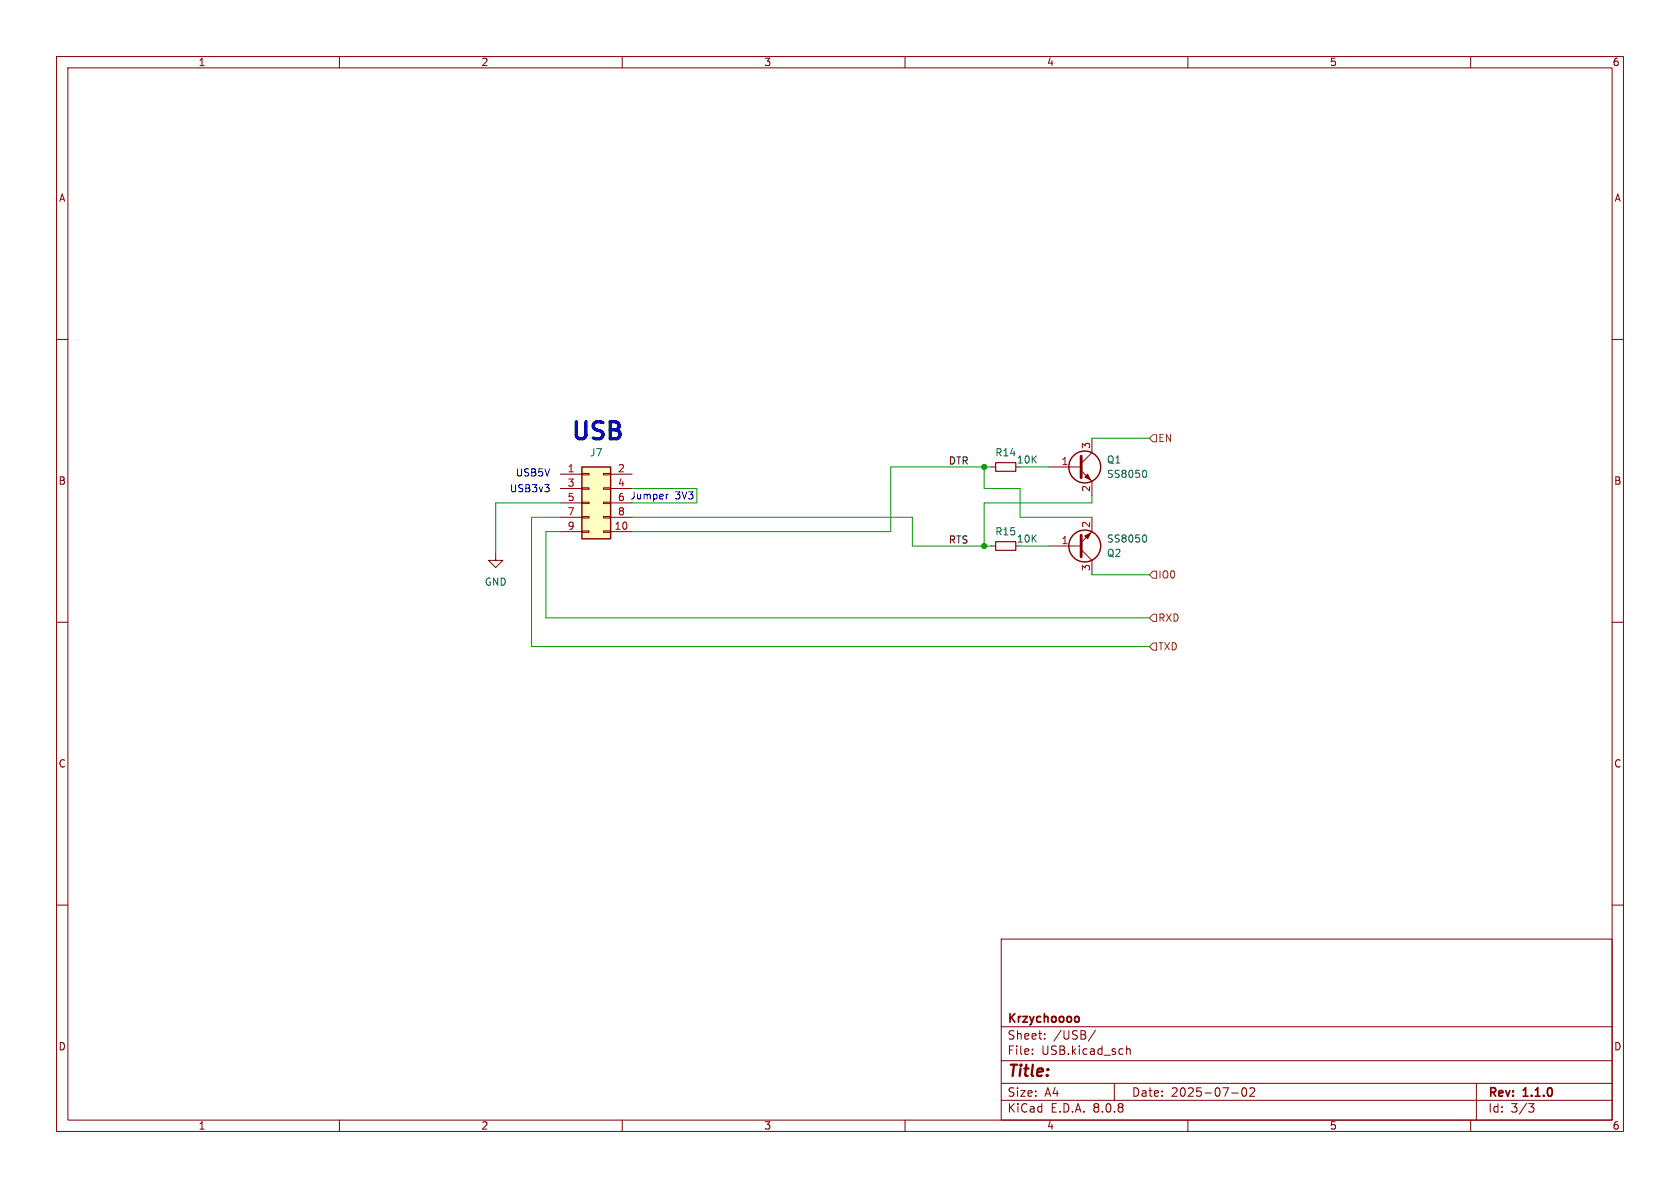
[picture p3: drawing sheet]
<svg xmlns="http://www.w3.org/2000/svg" width="297mm" height="210mm" viewBox="0 0 297 210" stroke-linecap="round" stroke-linejoin="round" font-family="sans-serif">
<g fill="none" stroke="#840000" stroke-width=".18">
<path d="M10 10h277v190h-277zM12 12h273v186h-273zM60 10v2M110 10v2M160 10v2M210 10v2M260 10v2M10 60h2M193 77.5v2.5l-1.9 1.9M285 60h2M87.6 97.8v1.3h1.3l-1.3 1.2-1.2-1.2h1.2M175.3 82.6h.7"/>
<path d="M175.3 96.5h.7M185.4 82.6h5.7M185.4 96.5h5.7M191.1 83.2l1.9 1.9v2.5M191.1 97.2l1.9 1.9v2.5M193 91.4v2.6l-1.9 1.9M10 110h2M285 110h2M10 160h2M177 166h108v32h-108zM285 160h2M60 198v2"/>
<path d="M110 198v2M160 198v2M177 194.5h108M177 191.5h108M177 187.5h108M177 181.5h108M182.5 186.3v.1M182.5 185.5v.1M184.7 183.6v.1M184.7 182.8v.1M193.7 182.1l-1.3 2M197 191.5v3"/>
<path d="M199.2 184.9v1.5M199.2 185.5l.2-.1 .3 .1 .1 .9M210 198v2M217.7 193.2h1.2M219.7 192.4l.2-.1a.81 .81 0 0 1 .6 .6 .81 .81 0 0 1-.3 .8l-.2 .1a.81 .81 0 0 1-.3-1.4zM221 192.4l.5-.1 .2 .1 .1 .3-.9 1.1h.9M260 198v2M261 191.5v6.5M270.2 195.1h1l-.5 .6 .4 .1 .1 .5-.3 .3h-.4"/>
</g>
<path d="M190.7 179.8v.7" fill="none" stroke="#840000" stroke-width=".3"/>
<path d="M191.1 80.6v3.9M191.1 94.6v3.8" fill="none" stroke="#840000" stroke-width=".51"/>
<g fill="#840000" stroke="#840000" stroke-width=".18">
<path d="M191.8 84.3l.5-.5 .5 1z"/>
<path d="M191.8 94.7l1-.5-.5 1.1z"/>
</g>
<g fill="none" stroke="#840000" stroke-width=".25">
<circle cx="191.8" cy="96.5" r="2.82"/>
<circle cx="191.8" cy="82.5" r="2.82"/>
</g>
<path d="M202.4 83.1a.79 .79 0 0 1 0 1.3M202.4 94.6a.79 .79 0 0 1 0 1.2" fill="none" stroke="#006464" stroke-width=".18"/>
<path d="M176 81.8h3.6v1.5h-3.6zM176 95.8h3.6v1.5h-3.6z" fill="none" stroke="#840000" stroke-width=".2"/>
<path d="M102.9 82.6h5v12.7h-5z" fill="#ffffc2"/>
<g fill="none" stroke="#840000" stroke-width=".18">
<path d="M99.1 83.8h3.8M99.1 94h3.8M99.1 86.4h3.8M99.1 88.9h3.8M99.1 91.4h3.8M102.9 93.9h1.2v.2h-1.2zM102.9 91.3h1.2v.3h-1.2zM102.9 88.8h1.2v.2h-1.2zM102.9 86.2h1.2v.3h-1.2zM102.9 83.7h1.2v.2h-1.2zM106.7 93.9h1.2v.2h-1.2zM106.7 91.3h1.2v.3h-1.2z"/>
<path d="M106.7 88.8h1.2v.2h-1.2zM106.7 86.2h1.2v.3h-1.2zM106.7 83.7h1.2v.2h-1.2zM107.9 83.8h3.9M107.9 94h3.9M107.9 86.4h3.9M107.9 88.9h3.9M107.9 91.4h3.9"/>
</g>
<path d="M102.9 82.6h5v12.7h-5z" fill="none" stroke="#840000" stroke-width=".25"/>
<path d="M203.8 76.8h.7v1.3h-.7l-.6-.6zM203.8 101h.7v1.2h-.7l-.6-.6zM203.8 113.7h.7v1.2h-.7l-.6-.6zM203.8 108.6h.7v1.3h-.7l-.6-.7z" fill="none" stroke="#725600" stroke-width=".18"/>
<path d="M96.3 85.7h.8l-.4 .5M97 86.3v.5M118.2 87.4l-.4 .1" fill="none" stroke="#0000c2" stroke-width=".18"/>
<path d="M193 77.5h10.2M99.1 94h-2.6v15.2h106.7M99.1 88.9h-11.5v8.9M99.1 91.4h-5.1v22.9h109.2M111.8 86.4h11.4v2.5h-11.4M111.8 91.4h49.5v5.1h14M174 82.6v3.8h6.3v5h12.7M175.3 82.6h-17.8v11.4h-45.7M180.3 82.6h5.1M180.3 96.5h5.1M193 87.6v1.3h-19v7.6M193 101.6h10.2" fill="none" stroke="#009600" stroke-width=".18"/>
<g fill="#009600" stroke="#009600" stroke-width=".18">
<circle cx="174" cy="96.5" r=".46"/>
<circle cx="174" cy="82.6" r=".46"/>
</g>
<text font-size="4.2" fill="#0000c2" x="100.6" y="78.6">USB</text>
<text font-size="2.8" fill="#840000" x="178" y="190.9">Title:</text>
<g font-size="2.1" fill="#840000">
<text x="178" y="184">Sheet:</text>
<text x="178" y="181.2">Krzychoooo</text>
<text x="186.2" y="184">/USB/</text>
<text x="178" y="186.7">File:</text>
<text x="184.1" y="186.7">USB.kicad_sch</text>
<text x="178" y="196.9">KiCad</text>
<text x="178" y="194.1">Size:</text>
<text x="184.7" y="194.1">A4</text>
<text x="185.7" y="196.9">E.D.A.</text>
<text x="193.3" y="196.9">8.0.8</text>
<text x="200" y="194.1">Date:</text>
<text x="207" y="194.1">2025-07-02</text>
<text x="263" y="194.3">Rev:</text>
<text x="263" y="196.9">Id:</text>
<text x="267.1" y="196.9">3/3</text>
<text x="269.4" y="194.3">1.1.0</text>
</g>
<g font-size="1.8" fill="#840000">
<text x="35" y="11.9">1</text>
<text x="85" y="11.9">2</text>
<text x="135" y="11.9">3</text>
<text x="185" y="11.9">4</text>
<text x="235" y="11.9">5</text>
<text x="285" y="11.9">6</text>
<text x="10.3" y="35.9">A</text>
<text x="285.3" y="35.9">A</text>
<text x="10.3" y="85.9">B</text>
<text x="285.3" y="85.9">B</text>
<text x="10.3" y="135.9">C</text>
<text x="285.3" y="135.9">C</text>
<text x="10.3" y="185.9">D</text>
<text x="285.3" y="185.9">D</text>
<text x="35" y="199.9">1</text>
<text x="85" y="199.9">2</text>
<text x="135" y="199.9">3</text>
<text x="185" y="199.9">4</text>
<text x="235" y="199.9">5</text>
<text x="285" y="199.9">6</text>
</g>
<g font-size="1.8" fill="#a90000">
<text x="100.3" y="83.6">1</text>
<text x="109.1" y="83.6">2</text>
<text x="187.6" y="82.3">1</text>
<text x="192.8" y="79.4" transform="rotate(-90 192.8 79.4)">3</text>
<text x="100.3" y="86.1">3</text>
<text x="100.3" y="88.6">5</text>
<text x="109.1" y="86.1">4</text>
<text x="192.8" y="87.1" transform="rotate(-90 192.8 87.1)">2</text>
<text x="100.3" y="91.2">7</text>
<text x="100.3" y="93.7">9</text>
<text x="108.5" y="93.7">10</text>
<text x="109.1" y="91.2">8</text>
<text x="192.8" y="93.4" transform="rotate(-90 192.8 93.4)">2</text>
<text x="187.6" y="96.3">1</text>
<text x="192.8" y="101" transform="rotate(-90 192.8 101)">3</text>
</g>
<g font-size="1.8" fill="#006464">
<text x="104.2" y="80.9">J7</text>
<text x="175.9" y="80.9">R14</text>
<text x="179.7" y="82.1">10K</text>
<text x="195.6" y="82.1">Q1</text>
<text x="195.6" y="84.7">SS8050</text>
<text x="175.9" y="94.8">R15</text>
<text x="179.7" y="96.1">10K</text>
<text x="195.6" y="98.7">Q2</text>
<text x="195.6" y="96.1">SS8050</text>
<text x="85.6" y="103.7">GND</text>
</g>
<g font-size="1.8" fill="#0f0f0f">
<text x="167.6" y="82.2">DTR</text>
<text x="167.6" y="96.2">RTS</text>
</g>
<g font-size="1.8" fill="#725600">
<text x="204.7" y="78.3">EN</text>
<text x="204.7" y="102.5">IO0</text>
<text x="204.7" y="110.1">RXD</text>
<text x="204.7" y="115.2">TXD</text>
</g>
<g font-size="1.8" fill="#0000c2">
<text x="90" y="87.2">USB3v3</text>
<text x="91.1" y="84.4">USB5V</text>
<text x="109.1" y="88.6">6 Jumper</text>
<text x="119.3" y="88.5">3V3</text>
</g>
</svg>
